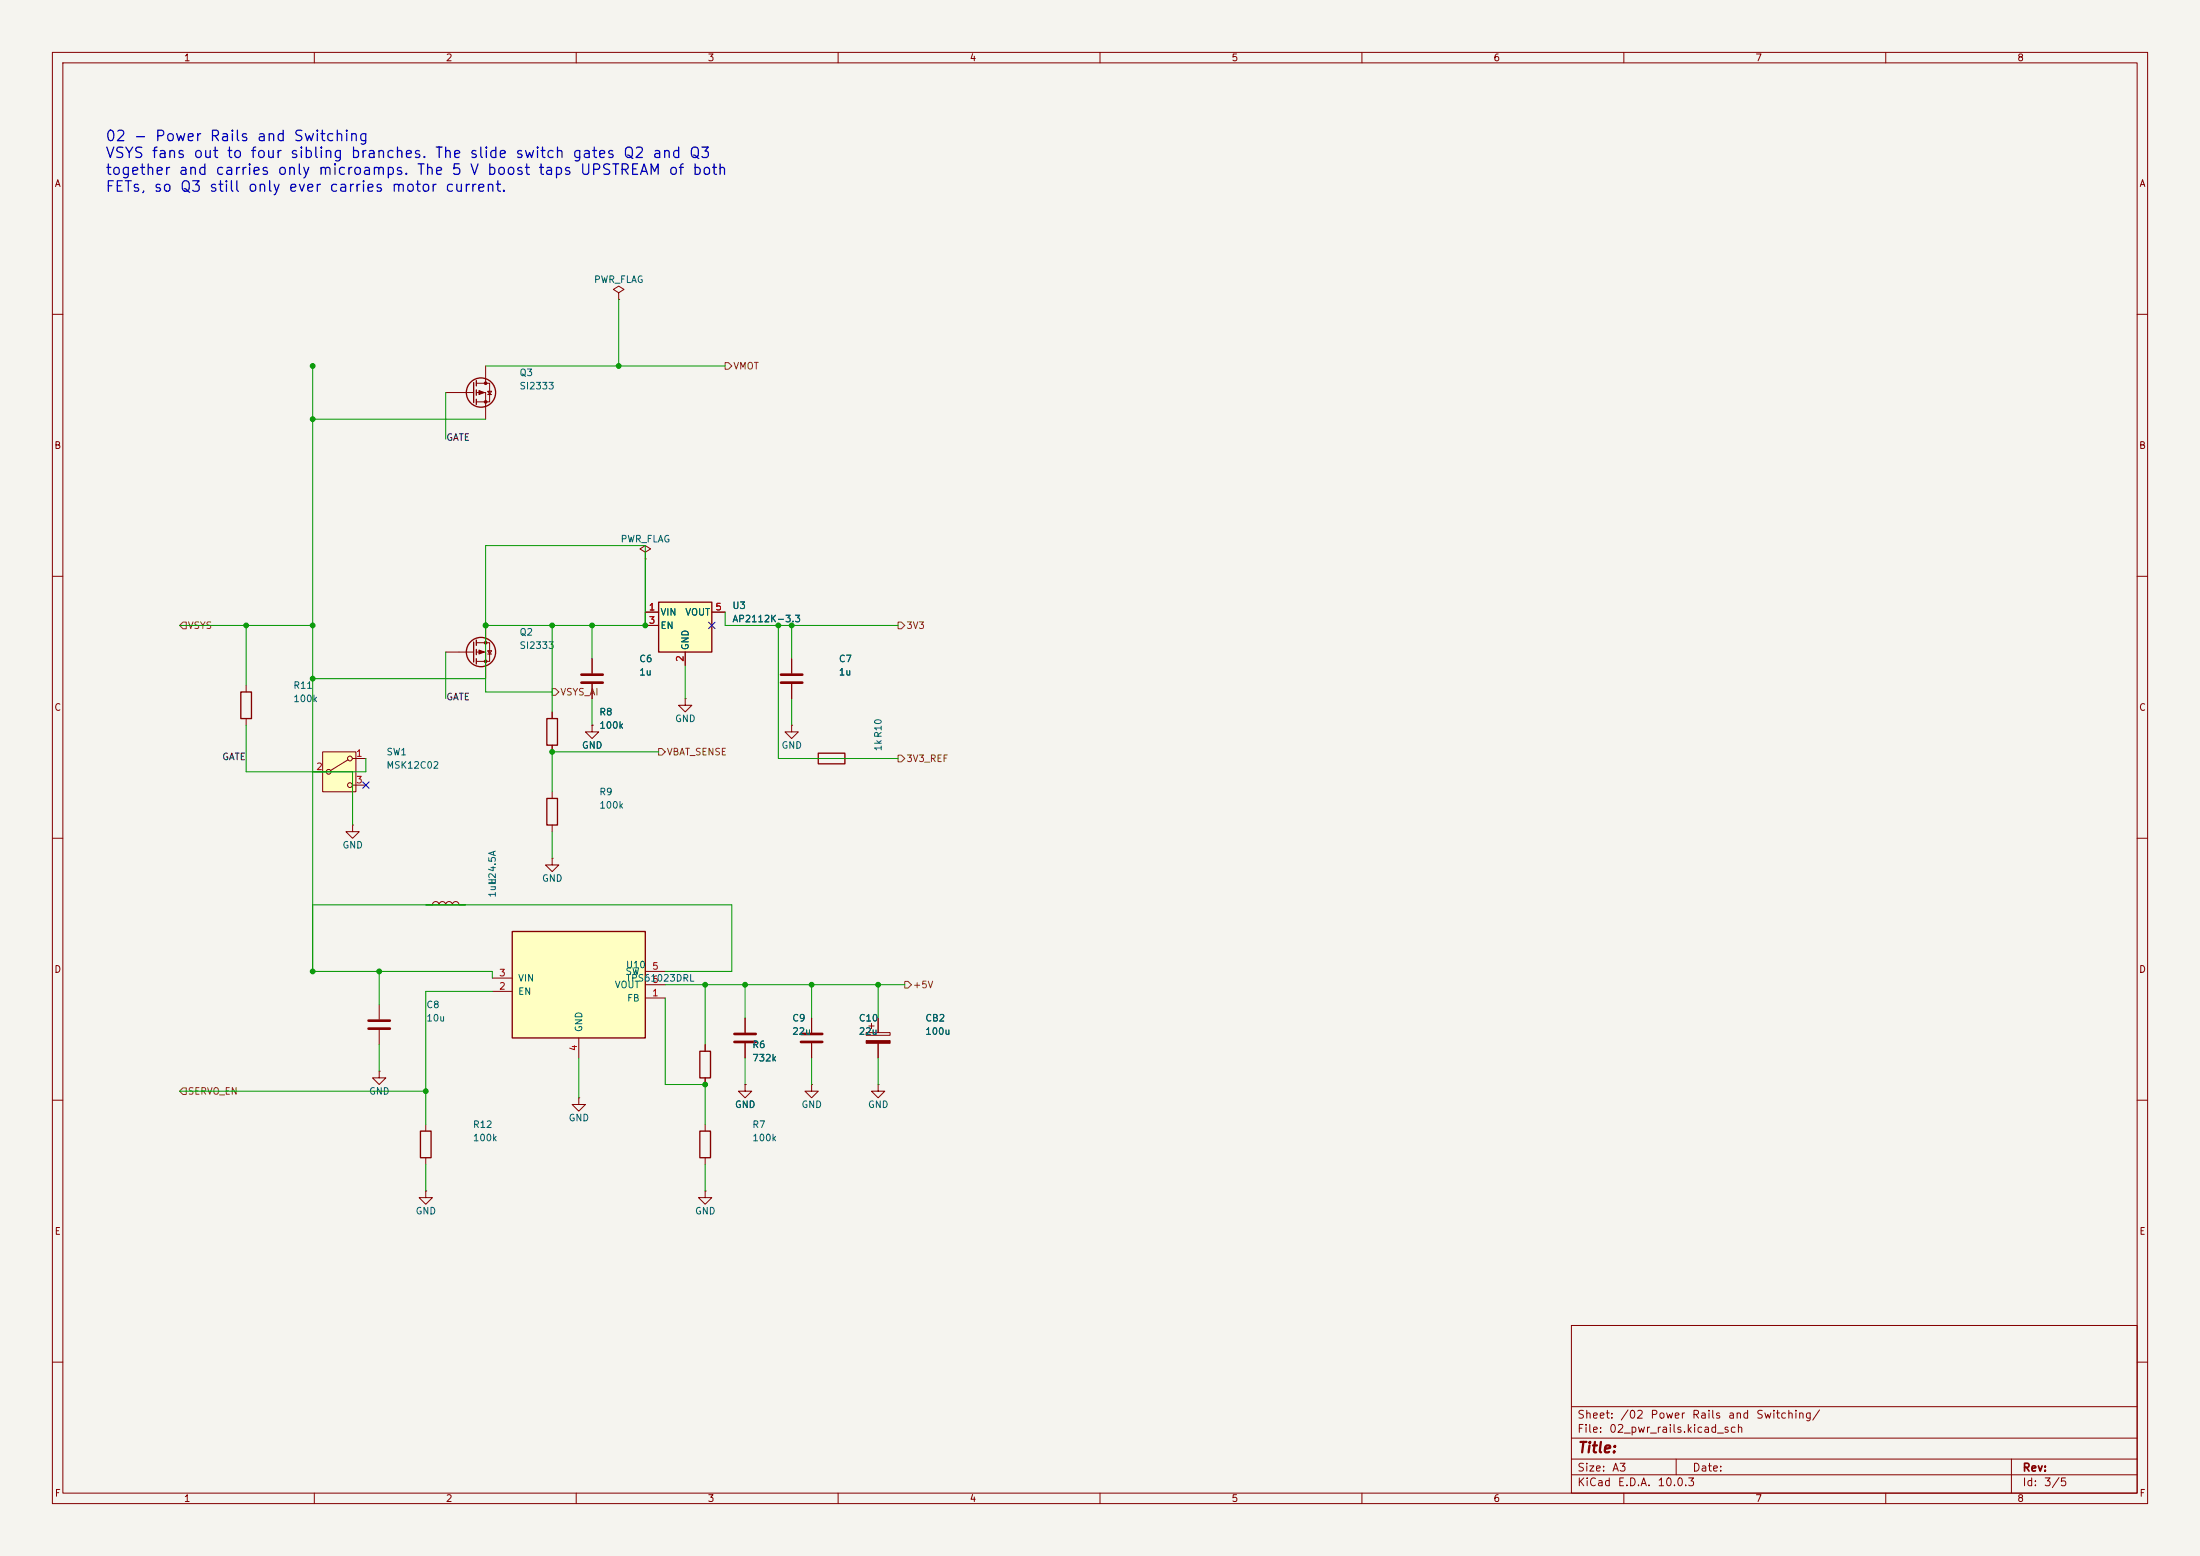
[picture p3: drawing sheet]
<svg xmlns="http://www.w3.org/2000/svg" width="420mm" height="297mm" viewBox="0 0 420 297" stroke-linecap="round" stroke-linejoin="round" font-family="sans-serif">
<path d="M0 0h420v297h-420z" fill="#f5f4ef" stroke="#f5f4ef" stroke-width=".19"/>
<g fill="none" stroke="#840000" stroke-width=".19">
<path d="M10 10h400v277h-400zM12 12h396v273h-396zM60 10v2M110 10v2M160 10v2M210 10v2M260 10v2M310 10v2M360 10v2M118.1 55.9l1-.7-1-.6-1 .6 1 .7v1.3M118.1 57.2h.1M10 60h2"/>
<path d="M408 60h2M10 110h2M92.7 119.4v3.3M408 110h2M47 130.8v1.3M47 137.2v1.2M85.1 124.5h5.3M90.9 122.7h2.6v3.5h-2.6M90.9 124.5h1.8v5M93.1 124.2h.8l-.4 .6zM93.1 124.8h.8M130.8 133.4v1.2h1.3l-1.3 1.3-1.3-1.3h1.3"/>
<path d="M130.8 133.4h.1M10 160h2M408 160h2M105.4 163.8v1.3h1.3l-1.3 1.3-1.3-1.3h1.3M105.4 163.8h.1M134.6 199.4v1.3M10 210h2M110.5 209.6v1.2h1.3l-1.3 1.3-1.3-1.3h1.3M110.5 209.6h.1M134.6 205.7v1.3M142.2 207v1.3h1.3l-1.3 1.3-1.2-1.3h1.2M142.2 207h.1"/>
<path d="M167.6 207v1.3h1.3l-1.3 1.3-1.2-1.3h1.2M167.6 207h.1M408 210h2M134.6 227.3v1.3h1.3l-1.3 1.3-1.3-1.3h1.3M134.6 227.3h.1M300 253h108v32h-108zM10 260h2M300 278.5h108M300 274.5h108M300 268.5h108M320 278.5v3M384 278.5v6.5"/>
<path d="M408 260h2M60 285v2M110 285v2M160 285v2M210 285v2M260 285v2M300 281.5h108M310 285v2M360 285v2"/>
</g>
<g fill="none" stroke="#840000" stroke-width=".25">
<path d="M46 132.1h2v5.1h-2zM90.4 122.6v3.8M90.9 122.2v1M90.9 124v1M90.9 125.7v1M133.6 200.7h2v5h-2z"/>
<circle cx="91.8" cy="124.5" r="2.79"/>
</g>
<g fill="#840000" stroke="#840000" stroke-width=".19">
<path d="M91.4 124.1l1.1 .4-1.1 .3z"/>
<circle cx="92.7" cy="122.7" r=".25"/>
<circle cx="92.7" cy="126.2" r=".25"/>
</g>
<path d="M97.8 177.8h25.4v20.3h-25.4z" fill="#ffffc2"/>
<g fill="none" stroke="#840000" stroke-width=".25">
<path d="M90.4 73v3.8M90.9 72.6v1.1M90.9 74.4v1M90.9 76.2v1M97.8 177.8h25.4v20.3h-25.4z"/>
<circle cx="91.8" cy="74.9" r="2.79"/>
</g>
<g fill="none" stroke="#840000" stroke-width=".19">
<path d="M85.1 74.9h5.3M90.9 73.2h2.6v3.5h-2.6M90.9 74.9h1.8v5.1M92.7 69.9v3.3M93.1 74.7h.8l-.4 .6zM93.1 75.3h.8M123.2 105.4l1-.6-1-.7-1 .7 1 .6v1.3M123.2 106.7h.1M72.4 191.8v2.8M72.4 196.6v2.8M94 189.2h3.8M94 186.7h3.8"/>
<path d="M110.5 198.1v3.8M123.2 190.5h3.8M123.2 185.4h3.8M123.2 188h3.8M72.4 204.5v1.2h1.3l-1.3 1.3-1.3-1.3h1.3M72.4 204.5h.1M154.9 207v1.3h1.3l-1.3 1.3-1.2-1.3h1.2M154.9 207h.1M81.3 227.3v1.3h1.2l-1.2 1.3-1.3-1.3h1.3M81.3 227.3h.1"/>
</g>
<g fill="#840000" stroke="#840000" stroke-width=".19">
<path d="M91.4 74.5l1.1 .4-1.1 .4z"/>
<circle cx="92.7" cy="73.2" r=".25"/>
<circle cx="92.7" cy="76.7" r=".25"/>
</g>
<path d="M70.4 194.8h4M70.4 196.3h4" fill="none" stroke="#840000" stroke-width=".51"/>
<path d="M61.6 143.5h6.3v7.6h-6.3z" fill="#ffffc2"/>
<g fill="none" stroke="#840000" stroke-width=".19">
<path d="M113 125.7v2.8M113 130.6v2.8M59.7 147.3h2.5M61.6 143.5h6.3v7.6h-6.3zM66.4 145l-3.3 2.1M67.3 144.8h2.5M67.3 149.9h2.5M142.2 194.3v2.8M142.2 199.1v2.8M154.9 194.3v2.8M154.9 199.1v2.8M165.4 197.1h4.5v.5h-4.5z"/>
<path d="M165.9 195.8h1M166.4 195.3v1M167.6 194.3v2.8M167.6 199.1v2.8M81.3 214.6v1.3M134.6 214.6v1.3M81.3 221v1.2M134.6 221v1.2"/>
<circle cx="62.7" cy="147.3" r=".46"/>
<circle cx="66.8" cy="144.8" r=".46"/>
<circle cx="66.8" cy="149.9" r=".46"/>
</g>
<path d="M111 128.8h4.1M111 130.3h4.1M140.2 197.4h4.1M140.2 198.9h4.1M152.9 197.4h4.1M152.9 198.9h4.1" fill="none" stroke="#840000" stroke-width=".51"/>
<path d="M165.4 198.6h4.5v.5h-4.5z" fill="#840000" stroke="#840000" stroke-width=".19"/>
<path d="M80.3 215.9h2v5.1h-2zM133.6 215.9h2v5.1h-2z" fill="none" stroke="#840000" stroke-width=".25"/>
<path d="M125.7 114.9h10.2v9.6h-10.2z" fill="#ffffc2"/>
<path d="M125.7 114.9h10.2v9.6h-10.2zM104.4 137.2h2v5h-2zM104.4 152.4h2v5.1h-2zM156.2 143.8h5.1v2h-5.1z" fill="none" stroke="#840000" stroke-width=".25"/>
<g fill="none" stroke="#840000" stroke-width=".19">
<path d="M123.2 116.8h2.5M123.2 119.4h2.5M135.9 116.8h2.5M105.4 135.9v1.3M113 138.4v1.3h1.3l-1.3 1.3-1.2-1.3h1.2M113 138.4h.1M113 125.7v2.8M113 130.6v2.8M130.8 124.5v2.5M151.1 138.4v1.3h1.3l-1.3 1.3-1.2-1.3h1.2M151.1 138.4h.1M151.1 125.7v2.8"/>
<path d="M151.1 130.6v2.8M67.3 157.5v1.3h1.3l-1.3 1.2-1.3-1.2h1.3M67.3 157.5h.1M105.4 142.2v1.3M105.4 151.1v1.3M105.4 157.5v1.3M154.9 144.8h1.3M161.3 144.8h1.3M81.3 172.7h1.2a.64 .64 0 0 1 .7-.6 .64 .64 0 0 1 .6 .6 .64 .64 0 0 1 .7-.6 .64 .64 0 0 1 .6 .6 .64 .64 0 0 1 .6-.6 .64 .64 0 0 1 .7 .6 .64 .64 0 0 1 .6-.6 .64 .64 0 0 1 .6 .6h1.3M134.6 199.4v1.3M142.2 194.3v2.8M142.2 199.1v2.8"/>
<path d="M154.9 194.3v2.8M154.9 199.1v2.8M167.6 194.3v2.8M167.6 199.1v2.8M134.6 205.7v1.3M142.2 207h.1"/>
</g>
<path d="M149.1 128.8h4.1M149.1 130.3h4.1" fill="none" stroke="#840000" stroke-width=".51"/>
<path d="M138.4 69.2h.7l.6 .7-.6 .6h-.7zM34.9 118.7h.7v1.3h-.7l-.6-.6zM171.4 118.7h.7l.6 .7-.6 .6h-.7zM105.4 131.4h.6l.7 .7-.7 .6h-.6zM125.7 142.9h.7l.6 .6-.6 .6h-.7zM171.4 144.1h.7l.6 .7-.6 .6h-.7zM172.7 187.3h.7l.6 .7-.6 .6h-.7zM34.9 207.6h.7v1.3h-.7l-.6-.6z" fill="none" stroke="#725600" stroke-width=".19"/>
<g fill="none" stroke="#009600" stroke-width=".19">
<path d="M118.1 57.2v12.7M59.7 69.9v115.5h34.3v1.3M85.1 74.9v8.9M92.7 69.9h45.7M59.7 80h33M34.3 119.4h25.4M47 119.4v11.4M92.7 119.4h30.5v-15.3h-30.5v28h12.7M105.4 119.4v16.5M113 119.4v6.3M138.4 116.8v2.6h33M148.6 119.4v25.4h22.8"/>
<path d="M151.1 119.4v6.3M47 138.4v8.9h22.8v-2.5M59.7 129.5h33M85.1 124.5v8.9M113 133.4v5M130.8 127v6.4M151.1 133.4v5M67.3 147.3v10.2M105.4 158.8v5M125.7 143.5h-20.3v7.6M59.7 172.7h80v12.7h-12.7M72.4 185.4v6.4"/>
<path d="M72.4 199.4v5.1M94 189.2h-12.7v25.4M127 188h45.7M127 190.5v16.5h7.6v7.6M134.6 188v11.4M142.2 188v6.3M154.9 188v6.3M167.6 188v6.3M34.3 208.3h47M110.5 201.9v7.7M142.2 201.9v5.1M154.9 201.9v5.1"/>
<path d="M167.6 201.9v5.1M81.3 222.2v5.1M134.6 222.2v5.1"/>
</g>
<path d="M135.3 118.8l1.2 1.2M136.5 118.8l-1.2 1.2M69.2 149.3l1.3 1.2M70.5 149.3l-1.3 1.2" fill="none" stroke="#000084" stroke-width=".19"/>
<g fill="#009600" stroke="#009600" stroke-width=".19">
<circle cx="118.1" cy="69.9" r=".46"/>
<circle cx="59.7" cy="69.9" r=".46"/>
<circle cx="92.7" cy="119.4" r=".46"/>
<circle cx="59.7" cy="119.4" r=".46"/>
<circle cx="59.7" cy="129.5" r=".46"/>
<circle cx="47" cy="119.4" r=".46"/>
<circle cx="59.7" cy="80" r=".46"/>
<circle cx="123.2" cy="119.4" r=".46"/>
<circle cx="113" cy="119.4" r=".46"/>
<circle cx="134.6" cy="188" r=".46"/>
<circle cx="142.2" cy="188" r=".46"/>
<circle cx="154.9" cy="188" r=".46"/>
<circle cx="167.6" cy="188" r=".46"/>
<circle cx="134.6" cy="207" r=".46"/>
<circle cx="151.1" cy="119.4" r=".46"/>
<circle cx="148.6" cy="119.4" r=".46"/>
<circle cx="105.4" cy="119.4" r=".46"/>
<circle cx="105.4" cy="143.5" r=".46"/>
<circle cx="81.3" cy="208.3" r=".46"/>
<circle cx="72.4" cy="185.4" r=".46"/>
<circle cx="59.7" cy="185.4" r=".46"/>
</g>
<g font-size="2" fill="#0000c2">
<text x="20" y="27.5">02 - Power Rails and Switching</text>
<text x="20" y="30.7">VSYS fans out to four sibling branches. The slide switch gates Q2 and Q3</text>
<text x="20" y="33.9">together and carries only microamps. The 5 V boost taps UPSTREAM of both</text>
<text x="20" y="37.1">FETs, so Q3 still only ever carries motor current.</text>
</g>
<text font-size="2" fill="#840000" x="301" y="277.8">Title:</text>
<g font-size="1.5" fill="#840000">
<text x="301" y="273.8">File:</text>
<text x="301" y="271.1">Sheet:</text>
<text x="307.1" y="273.8">02_pwr_rails.kicad_sch</text>
<text x="309.2" y="271.1">/02</text>
<text x="314.9" y="271.1">Power</text>
<text x="322.9" y="271.1">Rails</text>
<text x="329.8" y="271.1">and</text>
<text x="335.1" y="271.1">Switching/</text>
<text x="301" y="281.2">Size:</text>
<text x="307.6" y="281.2">A3</text>
<text x="323" y="281.2">Date:</text>
<text x="386" y="281.2">Rev:</text>
<text x="301" y="284">KiCad</text>
<text x="308.7" y="284">E.D.A.</text>
<text x="316.3" y="284">10.0.3</text>
<text x="386" y="284">Id:</text>
<text x="390.1" y="284">3/5</text>
</g>
<g font-size="1.3" fill="#840000">
<text x="35" y="12">1</text>
<text x="85" y="12">2</text>
<text x="135" y="12">3</text>
<text x="185" y="12">4</text>
<text x="235" y="12">5</text>
<text x="285" y="12">6</text>
<text x="335" y="12">7</text>
<text x="385" y="12">8</text>
<text x="10.3" y="36">A</text>
<text x="408.3" y="36">A</text>
<text x="10.3" y="86">B</text>
<text x="408.2" y="86">B</text>
<text x="10.3" y="136">C</text>
<text x="408.2" y="136">C</text>
<text x="10.3" y="186">D</text>
<text x="408.2" y="186">D</text>
<text x="10.3" y="236">E</text>
<text x="408.3" y="236">E</text>
<text x="10.3" y="286">F</text>
<text x="35" y="287">1</text>
<text x="85" y="287">2</text>
<text x="135" y="287">3</text>
<text x="185" y="287">4</text>
<text x="235" y="287">5</text>
<text x="285" y="287">6</text>
<text x="335" y="287">7</text>
<text x="385" y="287">8</text>
<text x="408.3" y="286">F</text>
</g>
<g font-size="1.3" fill="#006464">
<text x="113.3" y="54.3">PWR_FLAG</text>
<text x="99.1" y="74.6">SI2333</text>
<text x="99.1" y="72.1">Q3</text>
<text x="118.4" y="103.8">PWR_FLAG</text>
<text x="126" y="117.8">VIN</text>
<text x="130.7" y="117.8">VOUT</text>
<text x="139.7" y="116.5">U3</text>
<text x="139.7" y="119.1">AP2112K-3.3</text>
<text x="99.1" y="124.2">SI2333</text>
<text x="99.1" y="121.6">Q2</text>
<text x="126" y="120.4">EN</text>
<text x="131.8" y="124.2" transform="rotate(-90 131.8 124.2)">GND</text>
<text x="55.9" y="131.8">R11</text>
<text x="121.9" y="126.7">C6</text>
<text x="121.9" y="129.2">1u</text>
<text x="160" y="126.7">C7</text>
<text x="160" y="129.2">1u</text>
<text x="55.9" y="134.3">100k</text>
<text x="114.3" y="136.9">R8</text>
<text x="111" y="143.2">GND</text>
<text x="114.3" y="139.4">100k</text>
<text x="128.8" y="138.1">GND</text>
<text x="149.1" y="143.2">GND</text>
<text x="168.6" y="143.5" transform="rotate(-90 168.6 143.5)">1kR10</text>
<text x="73.7" y="147">MSK12C02</text>
<text x="73.7" y="144.5">SW1</text>
<text x="114.3" y="152.1">R9</text>
<text x="114.3" y="154.6">100k</text>
<text x="65.3" y="162.3">GND</text>
<text x="95" y="171.4" transform="rotate(-90 95 171.4)">1uH</text>
<text x="95" y="168.9" transform="rotate(-90 95 168.9)">L24.5A</text>
<text x="103.4" y="168.6">GND</text>
<text x="119.4" y="185.1">U10</text>
<text x="98.8" y="190.2">EN</text>
<text x="98.8" y="187.7">VIN</text>
<text x="117.3" y="188.9">VOUT</text>
<text x="119.3" y="186.4">SW</text>
<text x="119.4" y="187.7">TPS61023DRL</text>
<text x="119.6" y="191.5">FB</text>
<text x="81.3" y="192.7">C8</text>
<text x="81.3" y="195.3">10u</text>
<text x="111.5" y="197.1" transform="rotate(-90 111.5 197.1)">GND</text>
<text x="151.1" y="195.3">C9</text>
<text x="151.1" y="197.8">22u</text>
<text x="163.8" y="195.3">C10</text>
<text x="163.8" y="197.8">22u</text>
<text x="176.5" y="195.3">CB2</text>
<text x="176.5" y="197.8">100u</text>
<text x="143.5" y="200.4">R6</text>
<text x="143.5" y="202.9">732k</text>
<text x="70.4" y="209.3">GND</text>
<text x="90.2" y="215.6">R12</text>
<text x="108.5" y="214.3">GND</text>
<text x="140.2" y="211.8">GND</text>
<text x="143.5" y="215.6">R7</text>
<text x="152.9" y="211.8">GND</text>
<text x="165.6" y="211.8">GND</text>
<text x="90.2" y="218.1">100k</text>
<text x="143.5" y="218.1">100k</text>
<text x="79.2" y="232.1">GND</text>
<text x="132.6" y="232.1">GND</text>
</g>
<g font-size="1.3" fill="#725600">
<text x="139.9" y="70.8">VMOT</text>
<text x="35.8" y="120.4">VSYS</text>
<text x="172.9" y="120.4">3V3</text>
<text x="106.9" y="133.1">VSYS_AI</text>
<text x="127.2" y="144.5">VBAT_SENSE</text>
<text x="172.9" y="145.8">3V3_REF</text>
<text x="174.2" y="188.9">+5V</text>
<text x="35.8" y="209.3">SERVO_EN</text>
</g>
<g font-size="1.3" fill="#0f0f0f">
<text x="85.1" y="84.4">GATE</text>
<text x="85.1" y="134">GATE</text>
<text x="42.3" y="145.4">GATE</text>
</g>
<g font-size="1.3" fill="#a90000">
<text x="123.8" y="116.8">1</text>
<text x="123.8" y="119.4">3</text>
<text x="136.5" y="116.8">5</text>
<text x="130.8" y="126.4" transform="rotate(-90 130.8 126.4)">2</text>
<text x="60.3" y="147.3">2</text>
<text x="67.9" y="144.8">1</text>
<text x="67.9" y="149.8">3</text>
<text x="124.4" y="185.4">5</text>
<text x="95.2" y="189.2">2</text>
<text x="95.2" y="186.7">3</text>
<text x="124.4" y="190.5">1</text>
<text x="124.4" y="187.9">6</text>
<text x="110.5" y="200.7" transform="rotate(-90 110.5 200.7)">4</text>
</g>
</svg>
